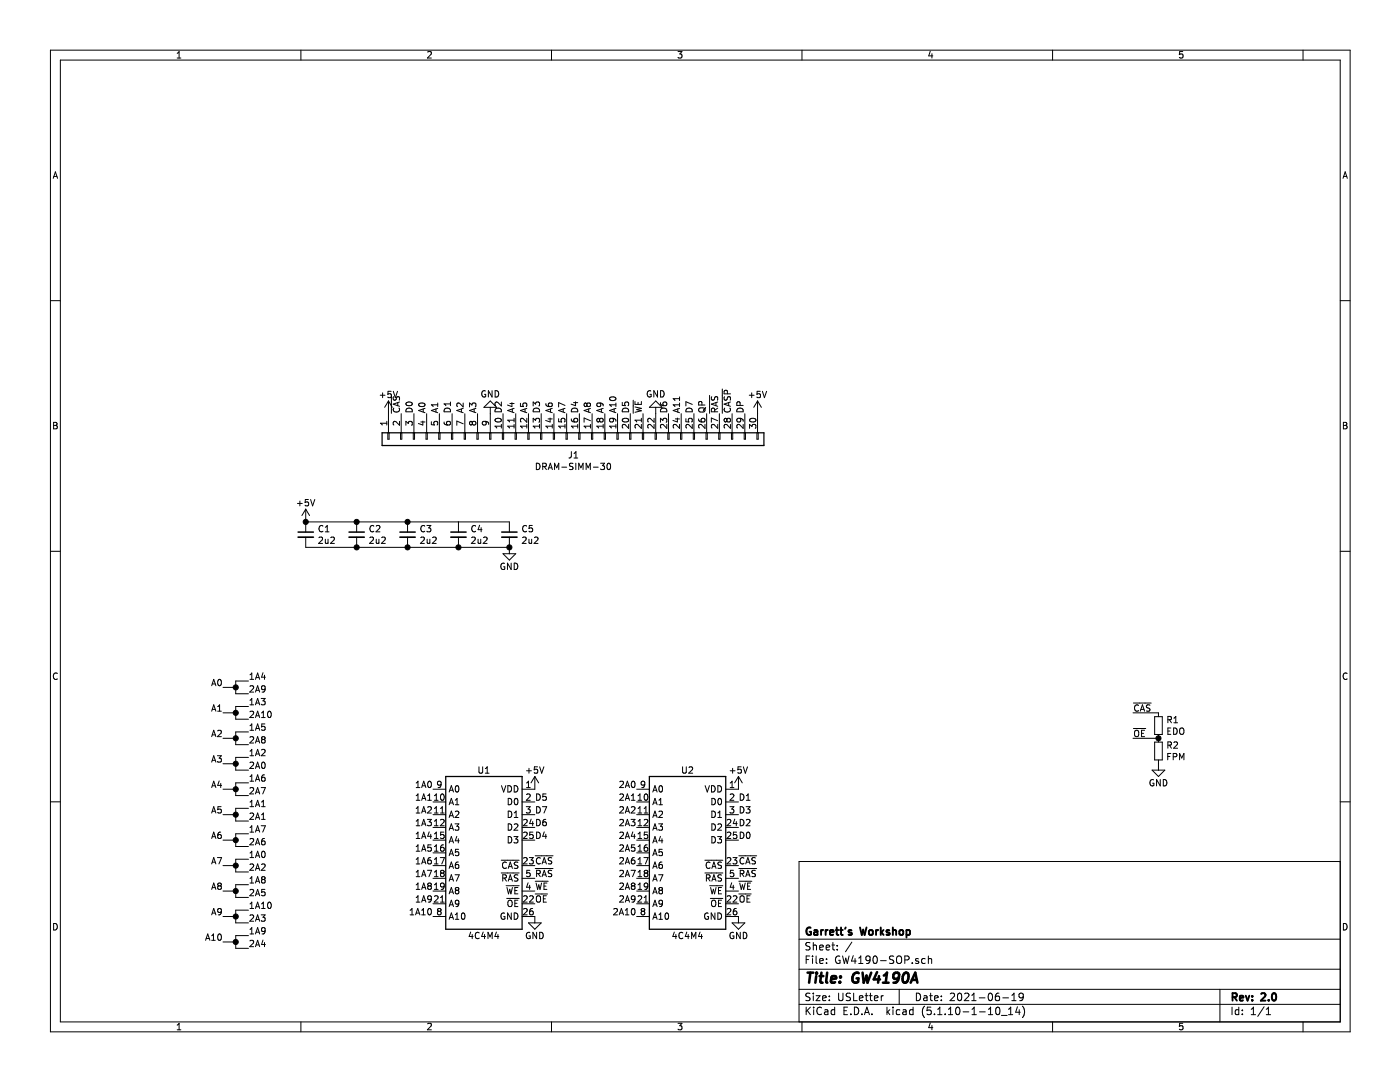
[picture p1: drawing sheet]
(kicad_sch (version 20211123) (generator eeschema)

 (paper "USLetter")

 (title_block
  (title "GW4190A")
  (date "2021-06-19")
  (rev "2.0")
  (company "Garrett's Workshop"))

 (lib_symbols
  (symbol "Connector_Generic:Conn_01x30" (pin_names (offset 1.016) hide) (in_bom yes) (on_board yes)
   (property "Reference" "J" (id 0) (at 0 38.1 0) (effects (font (size 1.27 1.27))))
   (property "Value" "Conn_01x30" (id 1) (at 0 -40.64 0) (effects (font (size 1.27 1.27))))
   (property "Footprint" "" (id 2) (at 0 0 0) (effects (font (size 1.27 1.27)) hide))
   (property "Datasheet" "~" (id 3) (at 0 0 0) (effects (font (size 1.27 1.27)) hide))
   (symbol "Conn_01x30_1_1"
    (rectangle (start -1.27 -37.973) (end 0 -38.227) (stroke (width 0.1524) (type default) (color 0 0 0 0)) (fill (type none)))
    (rectangle (start -1.27 -35.433) (end 0 -35.687) (stroke (width 0.1524) (type default) (color 0 0 0 0)) (fill (type none)))
    (rectangle (start -1.27 -32.893) (end 0 -33.147) (stroke (width 0.1524) (type default) (color 0 0 0 0)) (fill (type none)))
    (rectangle (start -1.27 -30.353) (end 0 -30.607) (stroke (width 0.1524) (type default) (color 0 0 0 0)) (fill (type none)))
    (rectangle (start -1.27 -27.813) (end 0 -28.067) (stroke (width 0.1524) (type default) (color 0 0 0 0)) (fill (type none)))
    (rectangle (start -1.27 -25.273) (end 0 -25.527) (stroke (width 0.1524) (type default) (color 0 0 0 0)) (fill (type none)))
    (rectangle (start -1.27 -22.733) (end 0 -22.987) (stroke (width 0.1524) (type default) (color 0 0 0 0)) (fill (type none)))
    (rectangle (start -1.27 -20.193) (end 0 -20.447) (stroke (width 0.1524) (type default) (color 0 0 0 0)) (fill (type none)))
    (rectangle (start -1.27 -17.653) (end 0 -17.907) (stroke (width 0.1524) (type default) (color 0 0 0 0)) (fill (type none)))
    (rectangle (start -1.27 -15.113) (end 0 -15.367) (stroke (width 0.1524) (type default) (color 0 0 0 0)) (fill (type none)))
    (rectangle (start -1.27 -12.573) (end 0 -12.827) (stroke (width 0.1524) (type default) (color 0 0 0 0)) (fill (type none)))
    (rectangle (start -1.27 -10.033) (end 0 -10.287) (stroke (width 0.1524) (type default) (color 0 0 0 0)) (fill (type none)))
    (rectangle (start -1.27 -7.493) (end 0 -7.747) (stroke (width 0.1524) (type default) (color 0 0 0 0)) (fill (type none)))
    (rectangle (start -1.27 -4.953) (end 0 -5.207) (stroke (width 0.1524) (type default) (color 0 0 0 0)) (fill (type none)))
    (rectangle (start -1.27 -2.413) (end 0 -2.667) (stroke (width 0.1524) (type default) (color 0 0 0 0)) (fill (type none)))
    (rectangle (start -1.27 0.127) (end 0 -0.127) (stroke (width 0.1524) (type default) (color 0 0 0 0)) (fill (type none)))
    (rectangle (start -1.27 2.667) (end 0 2.413) (stroke (width 0.1524) (type default) (color 0 0 0 0)) (fill (type none)))
    (rectangle (start -1.27 5.207) (end 0 4.953) (stroke (width 0.1524) (type default) (color 0 0 0 0)) (fill (type none)))
    (rectangle (start -1.27 7.747) (end 0 7.493) (stroke (width 0.1524) (type default) (color 0 0 0 0)) (fill (type none)))
    (rectangle (start -1.27 10.287) (end 0 10.033) (stroke (width 0.1524) (type default) (color 0 0 0 0)) (fill (type none)))
    (rectangle (start -1.27 12.827) (end 0 12.573) (stroke (width 0.1524) (type default) (color 0 0 0 0)) (fill (type none)))
    (rectangle (start -1.27 15.367) (end 0 15.113) (stroke (width 0.1524) (type default) (color 0 0 0 0)) (fill (type none)))
    (rectangle (start -1.27 17.907) (end 0 17.653) (stroke (width 0.1524) (type default) (color 0 0 0 0)) (fill (type none)))
    (rectangle (start -1.27 20.447) (end 0 20.193) (stroke (width 0.1524) (type default) (color 0 0 0 0)) (fill (type none)))
    (rectangle (start -1.27 22.987) (end 0 22.733) (stroke (width 0.1524) (type default) (color 0 0 0 0)) (fill (type none)))
    (rectangle (start -1.27 25.527) (end 0 25.273) (stroke (width 0.1524) (type default) (color 0 0 0 0)) (fill (type none)))
    (rectangle (start -1.27 28.067) (end 0 27.813) (stroke (width 0.1524) (type default) (color 0 0 0 0)) (fill (type none)))
    (rectangle (start -1.27 30.607) (end 0 30.353) (stroke (width 0.1524) (type default) (color 0 0 0 0)) (fill (type none)))
    (rectangle (start -1.27 33.147) (end 0 32.893) (stroke (width 0.1524) (type default) (color 0 0 0 0)) (fill (type none)))
    (rectangle (start -1.27 35.687) (end 0 35.433) (stroke (width 0.1524) (type default) (color 0 0 0 0)) (fill (type none)))
    (rectangle (start -1.27 36.83) (end 1.27 -39.37) (stroke (width 0.254) (type default) (color 0 0 0 0)) (fill (type background)))
    (pin passive line (at -5.08 35.56 0) (length 3.81) (name "Pin_1" (effects (font (size 1.27 1.27)))) (number "1" (effects (font (size 1.27 1.27)))))
    (pin passive line (at -5.08 12.7 0) (length 3.81) (name "Pin_10" (effects (font (size 1.27 1.27)))) (number "10" (effects (font (size 1.27 1.27)))))
    (pin passive line (at -5.08 10.16 0) (length 3.81) (name "Pin_11" (effects (font (size 1.27 1.27)))) (number "11" (effects (font (size 1.27 1.27)))))
    (pin passive line (at -5.08 7.62 0) (length 3.81) (name "Pin_12" (effects (font (size 1.27 1.27)))) (number "12" (effects (font (size 1.27 1.27)))))
    (pin passive line (at -5.08 5.08 0) (length 3.81) (name "Pin_13" (effects (font (size 1.27 1.27)))) (number "13" (effects (font (size 1.27 1.27)))))
    (pin passive line (at -5.08 2.54 0) (length 3.81) (name "Pin_14" (effects (font (size 1.27 1.27)))) (number "14" (effects (font (size 1.27 1.27)))))
    (pin passive line (at -5.08 0 0) (length 3.81) (name "Pin_15" (effects (font (size 1.27 1.27)))) (number "15" (effects (font (size 1.27 1.27)))))
    (pin passive line (at -5.08 -2.54 0) (length 3.81) (name "Pin_16" (effects (font (size 1.27 1.27)))) (number "16" (effects (font (size 1.27 1.27)))))
    (pin passive line (at -5.08 -5.08 0) (length 3.81) (name "Pin_17" (effects (font (size 1.27 1.27)))) (number "17" (effects (font (size 1.27 1.27)))))
    (pin passive line (at -5.08 -7.62 0) (length 3.81) (name "Pin_18" (effects (font (size 1.27 1.27)))) (number "18" (effects (font (size 1.27 1.27)))))
    (pin passive line (at -5.08 -10.16 0) (length 3.81) (name "Pin_19" (effects (font (size 1.27 1.27)))) (number "19" (effects (font (size 1.27 1.27)))))
    (pin passive line (at -5.08 33.02 0) (length 3.81) (name "Pin_2" (effects (font (size 1.27 1.27)))) (number "2" (effects (font (size 1.27 1.27)))))
    (pin passive line (at -5.08 -12.7 0) (length 3.81) (name "Pin_20" (effects (font (size 1.27 1.27)))) (number "20" (effects (font (size 1.27 1.27)))))
    (pin passive line (at -5.08 -15.24 0) (length 3.81) (name "Pin_21" (effects (font (size 1.27 1.27)))) (number "21" (effects (font (size 1.27 1.27)))))
    (pin passive line (at -5.08 -17.78 0) (length 3.81) (name "Pin_22" (effects (font (size 1.27 1.27)))) (number "22" (effects (font (size 1.27 1.27)))))
    (pin passive line (at -5.08 -20.32 0) (length 3.81) (name "Pin_23" (effects (font (size 1.27 1.27)))) (number "23" (effects (font (size 1.27 1.27)))))
    (pin passive line (at -5.08 -22.86 0) (length 3.81) (name "Pin_24" (effects (font (size 1.27 1.27)))) (number "24" (effects (font (size 1.27 1.27)))))
    (pin passive line (at -5.08 -25.4 0) (length 3.81) (name "Pin_25" (effects (font (size 1.27 1.27)))) (number "25" (effects (font (size 1.27 1.27)))))
    (pin passive line (at -5.08 -27.94 0) (length 3.81) (name "Pin_26" (effects (font (size 1.27 1.27)))) (number "26" (effects (font (size 1.27 1.27)))))
    (pin passive line (at -5.08 -30.48 0) (length 3.81) (name "Pin_27" (effects (font (size 1.27 1.27)))) (number "27" (effects (font (size 1.27 1.27)))))
    (pin passive line (at -5.08 -33.02 0) (length 3.81) (name "Pin_28" (effects (font (size 1.27 1.27)))) (number "28" (effects (font (size 1.27 1.27)))))
    (pin passive line (at -5.08 -35.56 0) (length 3.81) (name "Pin_29" (effects (font (size 1.27 1.27)))) (number "29" (effects (font (size 1.27 1.27)))))
    (pin passive line (at -5.08 30.48 0) (length 3.81) (name "Pin_3" (effects (font (size 1.27 1.27)))) (number "3" (effects (font (size 1.27 1.27)))))
    (pin passive line (at -5.08 -38.1 0) (length 3.81) (name "Pin_30" (effects (font (size 1.27 1.27)))) (number "30" (effects (font (size 1.27 1.27)))))
    (pin passive line (at -5.08 27.94 0) (length 3.81) (name "Pin_4" (effects (font (size 1.27 1.27)))) (number "4" (effects (font (size 1.27 1.27)))))
    (pin passive line (at -5.08 25.4 0) (length 3.81) (name "Pin_5" (effects (font (size 1.27 1.27)))) (number "5" (effects (font (size 1.27 1.27)))))
    (pin passive line (at -5.08 22.86 0) (length 3.81) (name "Pin_6" (effects (font (size 1.27 1.27)))) (number "6" (effects (font (size 1.27 1.27)))))
    (pin passive line (at -5.08 20.32 0) (length 3.81) (name "Pin_7" (effects (font (size 1.27 1.27)))) (number "7" (effects (font (size 1.27 1.27)))))
    (pin passive line (at -5.08 17.78 0) (length 3.81) (name "Pin_8" (effects (font (size 1.27 1.27)))) (number "8" (effects (font (size 1.27 1.27)))))
    (pin passive line (at -5.08 15.24 0) (length 3.81) (name "Pin_9" (effects (font (size 1.27 1.27)))) (number "9" (effects (font (size 1.27 1.27)))))))
  (symbol "Device:C_Small" (pin_numbers hide) (pin_names (offset 0.254) hide) (in_bom yes) (on_board yes)
   (property "Reference" "C" (id 0) (at 0.254 1.778 0) (effects (font (size 1.27 1.27)) (justify left)))
   (property "Value" "C_Small" (id 1) (at 0.254 -2.032 0) (effects (font (size 1.27 1.27)) (justify left)))
   (property "Footprint" "" (id 2) (at 0 0 0) (effects (font (size 1.27 1.27)) hide))
   (property "Datasheet" "~" (id 3) (at 0 0 0) (effects (font (size 1.27 1.27)) hide))
   (symbol "C_Small_0_1"
    (polyline (pts (xy -1.524 -0.508) (xy 1.524 -0.508)) (stroke (width 0.3302) (type default) (color 0 0 0 0)) (fill (type none)))
    (polyline (pts (xy -1.524 0.508) (xy 1.524 0.508)) (stroke (width 0.3048) (type default) (color 0 0 0 0)) (fill (type none))))
   (symbol "C_Small_1_1"
    (pin passive line (at 0 2.54 270) (length 2.032) (name "~" (effects (font (size 1.27 1.27)))) (number "1" (effects (font (size 1.27 1.27)))))
    (pin passive line (at 0 -2.54 90) (length 2.032) (name "~" (effects (font (size 1.27 1.27)))) (number "2" (effects (font (size 1.27 1.27)))))))
  (symbol "Device:R_Small" (pin_numbers hide) (pin_names (offset 0.254) hide) (in_bom yes) (on_board yes)
   (property "Reference" "R" (id 0) (at 0.762 0.508 0) (effects (font (size 1.27 1.27)) (justify left)))
   (property "Value" "R_Small" (id 1) (at 0.762 -1.016 0) (effects (font (size 1.27 1.27)) (justify left)))
   (property "Footprint" "" (id 2) (at 0 0 0) (effects (font (size 1.27 1.27)) hide))
   (property "Datasheet" "~" (id 3) (at 0 0 0) (effects (font (size 1.27 1.27)) hide))
   (symbol "R_Small_0_1"
    (rectangle (start -0.762 1.778) (end 0.762 -1.778) (stroke (width 0.2032) (type default) (color 0 0 0 0)) (fill (type none))))
   (symbol "R_Small_1_1"
    (pin passive line (at 0 2.54 270) (length 0.762) (name "~" (effects (font (size 1.27 1.27)))) (number "1" (effects (font (size 1.27 1.27)))))
    (pin passive line (at 0 -2.54 90) (length 0.762) (name "~" (effects (font (size 1.27 1.27)))) (number "2" (effects (font (size 1.27 1.27)))))))
  (symbol "GW_RAM:DRAM-4Mx4-SOP-24" (in_bom yes) (on_board yes)
   (property "Reference" "U" (id 0) (at 0 16.51 0) (effects (font (size 1.27 1.27))))
   (property "Value" "DRAM-4Mx4-SOP-24" (id 1) (at 0 0 90) (effects (font (size 1.27 1.27))))
   (property "Footprint" "stdpads:SOP-24-26-300mil" (id 2) (at 0 -16.51 0) (effects (font (size 1.27 1.27)) hide))
   (property "Datasheet" "" (id 3) (at 0 -15.24 0) (effects (font (size 1.27 1.27)) hide))
   (symbol "DRAM-4Mx4-SOP-24_0_1"
    (rectangle (start -7.62 15.24) (end 7.62 -15.24) (stroke (width 0.254) (type default) (color 0 0 0 0)) (fill (type background))))
   (symbol "DRAM-4Mx4-SOP-24_1_1"
    (pin power_in line (at 10.16 12.7 180) (length 2.54) (name "VDD" (effects (font (size 1.27 1.27)))) (number "1" (effects (font (size 1.27 1.27)))))
    (pin input line (at -10.16 10.16 0) (length 2.54) (name "A1" (effects (font (size 1.27 1.27)))) (number "10" (effects (font (size 1.27 1.27)))))
    (pin input line (at -10.16 7.62 0) (length 2.54) (name "A2" (effects (font (size 1.27 1.27)))) (number "11" (effects (font (size 1.27 1.27)))))
    (pin input line (at -10.16 5.08 0) (length 2.54) (name "A3" (effects (font (size 1.27 1.27)))) (number "12" (effects (font (size 1.27 1.27)))))
    (pin power_in line (at 10.16 12.7 180) (length 2.54) hide (name "VDD" (effects (font (size 1.27 1.27)))) (number "13" (effects (font (size 1.27 1.27)))))
    (pin power_in line (at 10.16 -12.7 180) (length 2.54) hide (name "GND" (effects (font (size 1.27 1.27)))) (number "14" (effects (font (size 1.27 1.27)))))
    (pin input line (at -10.16 2.54 0) (length 2.54) (name "A4" (effects (font (size 1.27 1.27)))) (number "15" (effects (font (size 1.27 1.27)))))
    (pin input line (at -10.16 0 0) (length 2.54) (name "A5" (effects (font (size 1.27 1.27)))) (number "16" (effects (font (size 1.27 1.27)))))
    (pin input line (at -10.16 -2.54 0) (length 2.54) (name "A6" (effects (font (size 1.27 1.27)))) (number "17" (effects (font (size 1.27 1.27)))))
    (pin input line (at -10.16 -5.08 0) (length 2.54) (name "A7" (effects (font (size 1.27 1.27)))) (number "18" (effects (font (size 1.27 1.27)))))
    (pin input line (at -10.16 -7.62 0) (length 2.54) (name "A8" (effects (font (size 1.27 1.27)))) (number "19" (effects (font (size 1.27 1.27)))))
    (pin bidirectional line (at 10.16 10.16 180) (length 2.54) (name "D0" (effects (font (size 1.27 1.27)))) (number "2" (effects (font (size 1.27 1.27)))))
    (pin no_connect line (at 10.16 0 180) (length 2.54) hide (name "NC" (effects (font (size 1.27 1.27)))) (number "20" (effects (font (size 1.27 1.27)))))
    (pin input line (at -10.16 -10.16 0) (length 2.54) (name "A9" (effects (font (size 1.27 1.27)))) (number "21" (effects (font (size 1.27 1.27)))))
    (pin input line (at 10.16 -10.16 180) (length 2.54) (name "~{OE}" (effects (font (size 1.27 1.27)))) (number "22" (effects (font (size 1.27 1.27)))))
    (pin input line (at 10.16 -2.54 180) (length 2.54) (name "~{CAS}" (effects (font (size 1.27 1.27)))) (number "23" (effects (font (size 1.27 1.27)))))
    (pin bidirectional line (at 10.16 5.08 180) (length 2.54) (name "D2" (effects (font (size 1.27 1.27)))) (number "24" (effects (font (size 1.27 1.27)))))
    (pin bidirectional line (at 10.16 2.54 180) (length 2.54) (name "D3" (effects (font (size 1.27 1.27)))) (number "25" (effects (font (size 1.27 1.27)))))
    (pin power_in line (at 10.16 -12.7 180) (length 2.54) (name "GND" (effects (font (size 1.27 1.27)))) (number "26" (effects (font (size 1.27 1.27)))))
    (pin bidirectional line (at 10.16 7.62 180) (length 2.54) (name "D1" (effects (font (size 1.27 1.27)))) (number "3" (effects (font (size 1.27 1.27)))))
    (pin input line (at 10.16 -7.62 180) (length 2.54) (name "~{WE}" (effects (font (size 1.27 1.27)))) (number "4" (effects (font (size 1.27 1.27)))))
    (pin input line (at 10.16 -5.08 180) (length 2.54) (name "~{RAS}" (effects (font (size 1.27 1.27)))) (number "5" (effects (font (size 1.27 1.27)))))
    (pin no_connect line (at 10.16 0 180) (length 2.54) hide (name "NC" (effects (font (size 1.27 1.27)))) (number "7" (effects (font (size 1.27 1.27)))))
    (pin input line (at -10.16 -12.7 0) (length 2.54) (name "A10" (effects (font (size 1.27 1.27)))) (number "8" (effects (font (size 1.27 1.27)))))
    (pin input line (at -10.16 12.7 0) (length 2.54) (name "A0" (effects (font (size 1.27 1.27)))) (number "9" (effects (font (size 1.27 1.27)))))))
  (symbol "power:+5V" (power) (pin_names (offset 0)) (in_bom yes) (on_board yes)
   (property "Reference" "#PWR" (id 0) (at 0 -3.81 0) (effects (font (size 1.27 1.27)) hide))
   (property "Value" "+5V" (id 1) (at 0 3.556 0) (effects (font (size 1.27 1.27))))
   (property "Footprint" "" (id 2) (at 0 0 0) (effects (font (size 1.27 1.27)) hide))
   (property "Datasheet" "" (id 3) (at 0 0 0) (effects (font (size 1.27 1.27)) hide))
   (symbol "+5V_0_1"
    (polyline (pts (xy -0.762 1.27) (xy 0 2.54)) (stroke (width 0) (type default) (color 0 0 0 0)) (fill (type none)))
    (polyline (pts (xy 0 0) (xy 0 2.54)) (stroke (width 0) (type default) (color 0 0 0 0)) (fill (type none)))
    (polyline (pts (xy 0 2.54) (xy 0.762 1.27)) (stroke (width 0) (type default) (color 0 0 0 0)) (fill (type none))))
   (symbol "+5V_1_1"
    (pin power_in line (at 0 0 90) (length 0) hide (name "+5V" (effects (font (size 1.27 1.27)))) (number "1" (effects (font (size 1.27 1.27)))))))
  (symbol "power:GND" (power) (pin_names (offset 0)) (in_bom yes) (on_board yes)
   (property "Reference" "#PWR" (id 0) (at 0 -6.35 0) (effects (font (size 1.27 1.27)) hide))
   (property "Value" "GND" (id 1) (at 0 -3.81 0) (effects (font (size 1.27 1.27))))
   (property "Footprint" "" (id 2) (at 0 0 0) (effects (font (size 1.27 1.27)) hide))
   (property "Datasheet" "" (id 3) (at 0 0 0) (effects (font (size 1.27 1.27)) hide))
   (symbol "GND_0_1"
    (polyline (pts (xy 0 0) (xy 0 -1.27) (xy 1.27 -1.27) (xy 0 -2.54) (xy -1.27 -1.27) (xy 0 -1.27)) (stroke (width 0) (type default) (color 0 0 0 0)) (fill (type none))))
   (symbol "GND_1_1"
    (pin power_in line (at 0 0 270) (length 0) hide (name "GND" (effects (font (size 1.27 1.27)))) (number "1" (effects (font (size 1.27 1.27))))))))

 (junction (at 46.99 172.72) (diameter 0) (color 0 0 0 0))
 (junction (at 231.14 147.32) (diameter 0) (color 0 0 0 0))
 (junction (at 46.99 157.48) (diameter 0) (color 0 0 0 0))
 (junction (at 46.99 187.96) (diameter 0) (color 0 0 0 0))
 (junction (at 81.28 109.22) (diameter 0) (color 0 0 0 0))
 (junction (at 91.44 109.22) (diameter 0) (color 0 0 0 0))
 (junction (at 81.28 104.14) (diameter 0) (color 0 0 0 0))
 (junction (at 46.99 137.16) (diameter 0) (color 0 0 0 0))
 (junction (at 46.99 177.8) (diameter 0) (color 0 0 0 0))
 (junction (at 46.99 182.88) (diameter 0) (color 0 0 0 0))
 (junction (at 46.99 147.32) (diameter 0) (color 0 0 0 0))
 (junction (at 46.99 167.64) (diameter 0) (color 0 0 0 0))
 (junction (at 46.99 152.4) (diameter 0) (color 0 0 0 0))
 (junction (at 71.12 104.14) (diameter 0) (color 0 0 0 0))
 (junction (at 46.99 162.56) (diameter 0) (color 0 0 0 0))
 (junction (at 71.12 109.22) (diameter 0) (color 0 0 0 0))
 (junction (at 91.44 104.14) (diameter 0) (color 0 0 0 0))
 (junction (at 101.6 109.22) (diameter 0) (color 0 0 0 0))
 (junction (at 46.99 142.24) (diameter 0) (color 0 0 0 0))
 (junction (at 60.96 104.14) (diameter 0) (color 0 0 0 0))

 (wire (pts (xy 44.45 162.56) (xy 46.99 162.56)) (stroke (width 0) (type default) (color 0 0 0 0)))
 (wire (pts (xy 44.45 172.72) (xy 46.99 172.72)) (stroke (width 0) (type default) (color 0 0 0 0)))
 (wire (pts (xy 46.99 167.64) (xy 46.99 166.37)) (stroke (width 0) (type default) (color 0 0 0 0)))
 (wire (pts (xy 44.45 157.48) (xy 46.99 157.48)) (stroke (width 0) (type default) (color 0 0 0 0)))
 (wire (pts (xy 44.45 177.8) (xy 46.99 177.8)) (stroke (width 0) (type default) (color 0 0 0 0)))
 (wire (pts (xy 46.99 152.4) (xy 46.99 151.13)) (stroke (width 0) (type default) (color 0 0 0 0)))
 (wire (pts (xy 46.99 182.88) (xy 46.99 184.15)) (stroke (width 0) (type default) (color 0 0 0 0)))
 (wire (pts (xy 46.99 161.29) (xy 49.53 161.29)) (stroke (width 0) (type default) (color 0 0 0 0)))
 (wire (pts (xy 46.99 138.43) (xy 49.53 138.43)) (stroke (width 0) (type default) (color 0 0 0 0)))
 (wire (pts (xy 46.99 147.32) (xy 46.99 146.05)) (stroke (width 0) (type default) (color 0 0 0 0)))
 (wire (pts (xy 46.99 157.48) (xy 46.99 156.21)) (stroke (width 0) (type default) (color 0 0 0 0)))
 (wire (pts (xy 46.99 142.24) (xy 46.99 143.51)) (stroke (width 0) (type default) (color 0 0 0 0)))
 (wire (pts (xy 71.12 109.22) (xy 81.28 109.22)) (stroke (width 0) (type default) (color 0 0 0 0)))
 (wire (pts (xy 46.99 162.56) (xy 46.99 161.29)) (stroke (width 0) (type default) (color 0 0 0 0)))
 (wire (pts (xy 231.14 147.32) (xy 226.06 147.32)) (stroke (width 0) (type default) (color 0 0 0 0)))
 (wire (pts (xy 46.99 172.72) (xy 46.99 173.99)) (stroke (width 0) (type default) (color 0 0 0 0)))
 (wire (pts (xy 46.99 168.91) (xy 49.53 168.91)) (stroke (width 0) (type default) (color 0 0 0 0)))
 (wire (pts (xy 44.45 142.24) (xy 46.99 142.24)) (stroke (width 0) (type default) (color 0 0 0 0)))
 (wire (pts (xy 46.99 172.72) (xy 46.99 171.45)) (stroke (width 0) (type default) (color 0 0 0 0)))
 (wire (pts (xy 46.99 158.75) (xy 49.53 158.75)) (stroke (width 0) (type default) (color 0 0 0 0)))
 (wire (pts (xy 46.99 137.16) (xy 46.99 138.43)) (stroke (width 0) (type default) (color 0 0 0 0)))
 (wire (pts (xy 71.12 109.22) (xy 60.96 109.22)) (stroke (width 0) (type default) (color 0 0 0 0)))
 (wire (pts (xy 46.99 177.8) (xy 46.99 179.07)) (stroke (width 0) (type default) (color 0 0 0 0)))
 (wire (pts (xy 46.99 143.51) (xy 49.53 143.51)) (stroke (width 0) (type default) (color 0 0 0 0)))
 (wire (pts (xy 46.99 157.48) (xy 46.99 158.75)) (stroke (width 0) (type default) (color 0 0 0 0)))
 (wire (pts (xy 81.28 104.14) (xy 71.12 104.14)) (stroke (width 0) (type default) (color 0 0 0 0)))
 (wire (pts (xy 46.99 142.24) (xy 46.99 140.97)) (stroke (width 0) (type default) (color 0 0 0 0)))
 (wire (pts (xy 46.99 177.8) (xy 46.99 176.53)) (stroke (width 0) (type default) (color 0 0 0 0)))
 (wire (pts (xy 46.99 181.61) (xy 49.53 181.61)) (stroke (width 0) (type default) (color 0 0 0 0)))
 (wire (pts (xy 44.45 152.4) (xy 46.99 152.4)) (stroke (width 0) (type default) (color 0 0 0 0)))
 (wire (pts (xy 46.99 167.64) (xy 46.99 168.91)) (stroke (width 0) (type default) (color 0 0 0 0)))
 (wire (pts (xy 101.6 104.14) (xy 91.44 104.14)) (stroke (width 0) (type default) (color 0 0 0 0)))
 (wire (pts (xy 46.99 176.53) (xy 49.53 176.53)) (stroke (width 0) (type default) (color 0 0 0 0)))
 (wire (pts (xy 46.99 140.97) (xy 49.53 140.97)) (stroke (width 0) (type default) (color 0 0 0 0)))
 (wire (pts (xy 46.99 135.89) (xy 49.53 135.89)) (stroke (width 0) (type default) (color 0 0 0 0)))
 (wire (pts (xy 46.99 179.07) (xy 49.53 179.07)) (stroke (width 0) (type default) (color 0 0 0 0)))
 (wire (pts (xy 91.44 104.14) (xy 81.28 104.14)) (stroke (width 0) (type default) (color 0 0 0 0)))
 (wire (pts (xy 46.99 151.13) (xy 49.53 151.13)) (stroke (width 0) (type default) (color 0 0 0 0)))
 (wire (pts (xy 46.99 163.83) (xy 49.53 163.83)) (stroke (width 0) (type default) (color 0 0 0 0)))
 (wire (pts (xy 44.45 147.32) (xy 46.99 147.32)) (stroke (width 0) (type default) (color 0 0 0 0)))
 (wire (pts (xy 44.45 182.88) (xy 46.99 182.88)) (stroke (width 0) (type default) (color 0 0 0 0)))
 (wire (pts (xy 46.99 156.21) (xy 49.53 156.21)) (stroke (width 0) (type default) (color 0 0 0 0)))
 (wire (pts (xy 46.99 189.23) (xy 49.53 189.23)) (stroke (width 0) (type default) (color 0 0 0 0)))
 (wire (pts (xy 46.99 153.67) (xy 49.53 153.67)) (stroke (width 0) (type default) (color 0 0 0 0)))
 (wire (pts (xy 46.99 187.96) (xy 46.99 186.69)) (stroke (width 0) (type default) (color 0 0 0 0)))
 (wire (pts (xy 46.99 146.05) (xy 49.53 146.05)) (stroke (width 0) (type default) (color 0 0 0 0)))
 (wire (pts (xy 46.99 184.15) (xy 49.53 184.15)) (stroke (width 0) (type default) (color 0 0 0 0)))
 (wire (pts (xy 46.99 152.4) (xy 46.99 153.67)) (stroke (width 0) (type default) (color 0 0 0 0)))
 (wire (pts (xy 46.99 147.32) (xy 46.99 148.59)) (stroke (width 0) (type default) (color 0 0 0 0)))
 (wire (pts (xy 46.99 162.56) (xy 46.99 163.83)) (stroke (width 0) (type default) (color 0 0 0 0)))
 (wire (pts (xy 46.99 187.96) (xy 46.99 189.23)) (stroke (width 0) (type default) (color 0 0 0 0)))
 (wire (pts (xy 46.99 173.99) (xy 49.53 173.99)) (stroke (width 0) (type default) (color 0 0 0 0)))
 (wire (pts (xy 46.99 137.16) (xy 46.99 135.89)) (stroke (width 0) (type default) (color 0 0 0 0)))
 (wire (pts (xy 46.99 171.45) (xy 49.53 171.45)) (stroke (width 0) (type default) (color 0 0 0 0)))
 (wire (pts (xy 60.96 104.14) (xy 71.12 104.14)) (stroke (width 0) (type default) (color 0 0 0 0)))
 (wire (pts (xy 81.28 109.22) (xy 91.44 109.22)) (stroke (width 0) (type default) (color 0 0 0 0)))
 (wire (pts (xy 44.45 167.64) (xy 46.99 167.64)) (stroke (width 0) (type default) (color 0 0 0 0)))
 (wire (pts (xy 46.99 166.37) (xy 49.53 166.37)) (stroke (width 0) (type default) (color 0 0 0 0)))
 (wire (pts (xy 46.99 186.69) (xy 49.53 186.69)) (stroke (width 0) (type default) (color 0 0 0 0)))
 (wire (pts (xy 44.45 137.16) (xy 46.99 137.16)) (stroke (width 0) (type default) (color 0 0 0 0)))
 (wire (pts (xy 46.99 148.59) (xy 49.53 148.59)) (stroke (width 0) (type default) (color 0 0 0 0)))
 (wire (pts (xy 44.45 187.96) (xy 46.99 187.96)) (stroke (width 0) (type default) (color 0 0 0 0)))
 (wire (pts (xy 226.06 142.24) (xy 231.14 142.24)) (stroke (width 0) (type default) (color 0 0 0 0)))
 (wire (pts (xy 91.44 109.22) (xy 101.6 109.22)) (stroke (width 0) (type default) (color 0 0 0 0)))
 (wire (pts (xy 46.99 182.88) (xy 46.99 181.61)) (stroke (width 0) (type default) (color 0 0 0 0)))

 (label "~{OE}" (at 226.06 147.32 0) (effects (font (size 1.27 1.27)) (justify left bottom)))
 (label "A2" (at 92.71 82.55 90) (effects (font (size 1.27 1.27)) (justify left bottom)))
 (label "1A8" (at 49.53 176.53 0) (effects (font (size 1.27 1.27)) (justify left bottom)))
 (label "~{CAS}" (at 147.32 172.72 0) (effects (font (size 1.27 1.27)) (justify left bottom)))
 (label "~{WE}" (at 128.27 82.55 90) (effects (font (size 1.27 1.27)) (justify left bottom)))
 (label "~{OE}" (at 106.68 180.34 0) (effects (font (size 1.27 1.27)) (justify left bottom)))
 (label "1A4" (at 86.36 167.64 180) (effects (font (size 1.27 1.27)) (justify right bottom)))
 (label "~{CAS}" (at 106.68 172.72 0) (effects (font (size 1.27 1.27)) (justify left bottom)))
 (label "D5" (at 106.68 160.02 0) (effects (font (size 1.27 1.27)) (justify left bottom)))
 (label "~{CASP}" (at 146.05 82.55 90) (effects (font (size 1.27 1.27)) (justify left bottom)))
 (label "D5" (at 125.73 82.55 90) (effects (font (size 1.27 1.27)) (justify left bottom)))
 (label "1A1" (at 49.53 161.29 0) (effects (font (size 1.27 1.27)) (justify left bottom)))
 (label "A5" (at 105.41 82.55 90) (effects (font (size 1.27 1.27)) (justify left bottom)))
 (label "1A0" (at 86.36 157.48 180) (effects (font (size 1.27 1.27)) (justify right bottom)))
 (label "~{WE}" (at 106.68 177.8 0) (effects (font (size 1.27 1.27)) (justify left bottom)))
 (label "A10" (at 123.19 82.55 90) (effects (font (size 1.27 1.27)) (justify left bottom)))
 (label "1A1" (at 86.36 160.02 180) (effects (font (size 1.27 1.27)) (justify right bottom)))
 (label "~{RAS}" (at 106.68 175.26 0) (effects (font (size 1.27 1.27)) (justify left bottom)))
 (label "2A10" (at 49.53 143.51 0) (effects (font (size 1.27 1.27)) (justify left bottom)))
 (label "A3" (at 95.25 82.55 90) (effects (font (size 1.27 1.27)) (justify left bottom)))
 (label "D1" (at 90.17 82.55 90) (effects (font (size 1.27 1.27)) (justify left bottom)))
 (label "A0" (at 44.45 137.16 180) (effects (font (size 1.27 1.27)) (justify right bottom)))
 (label "A11" (at 135.89 82.55 90) (effects (font (size 1.27 1.27)) (justify left bottom)))
 (label "1A10" (at 86.36 182.88 180) (effects (font (size 1.27 1.27)) (justify right bottom)))
 (label "A7" (at 113.03 82.55 90) (effects (font (size 1.27 1.27)) (justify left bottom)))
 (label "2A3" (at 49.53 184.15 0) (effects (font (size 1.27 1.27)) (justify left bottom)))
 (label "1A7" (at 86.36 175.26 180) (effects (font (size 1.27 1.27)) (justify right bottom)))
 (label "A1" (at 44.45 142.24 180) (effects (font (size 1.27 1.27)) (justify right bottom)))
 (label "1A8" (at 86.36 177.8 180) (effects (font (size 1.27 1.27)) (justify right bottom)))
 (label "2A7" (at 127 175.26 180) (effects (font (size 1.27 1.27)) (justify right bottom)))
 (label "1A5" (at 49.53 146.05 0) (effects (font (size 1.27 1.27)) (justify left bottom)))
 (label "A0" (at 85.09 82.55 90) (effects (font (size 1.27 1.27)) (justify left bottom)))
 (label "~{CAS}" (at 226.06 142.24 0) (effects (font (size 1.27 1.27)) (justify left bottom)))
 (label "1A3" (at 49.53 140.97 0) (effects (font (size 1.27 1.27)) (justify left bottom)))
 (label "D4" (at 106.68 167.64 0) (effects (font (size 1.27 1.27)) (justify left bottom)))
 (label "D7" (at 138.43 82.55 90) (effects (font (size 1.27 1.27)) (justify left bottom)))
 (label "2A5" (at 49.53 179.07 0) (effects (font (size 1.27 1.27)) (justify left bottom)))
 (label "A8" (at 118.11 82.55 90) (effects (font (size 1.27 1.27)) (justify left bottom)))
 (label "1A2" (at 49.53 151.13 0) (effects (font (size 1.27 1.27)) (justify left bottom)))
 (label "2A8" (at 49.53 148.59 0) (effects (font (size 1.27 1.27)) (justify left bottom)))
 (label "A7" (at 44.45 172.72 180) (effects (font (size 1.27 1.27)) (justify right bottom)))
 (label "D1" (at 147.32 160.02 0) (effects (font (size 1.27 1.27)) (justify left bottom)))
 (label "A10" (at 44.45 187.96 180) (effects (font (size 1.27 1.27)) (justify right bottom)))
 (label "~{RAS}" (at 147.32 175.26 0) (effects (font (size 1.27 1.27)) (justify left bottom)))
 (label "2A0" (at 127 157.48 180) (effects (font (size 1.27 1.27)) (justify right bottom)))
 (label "2A6" (at 49.53 168.91 0) (effects (font (size 1.27 1.27)) (justify left bottom)))
 (label "A1" (at 87.63 82.55 90) (effects (font (size 1.27 1.27)) (justify left bottom)))
 (label "1A9" (at 86.36 180.34 180) (effects (font (size 1.27 1.27)) (justify right bottom)))
 (label "2A0" (at 49.53 153.67 0) (effects (font (size 1.27 1.27)) (justify left bottom)))
 (label "QP" (at 140.97 82.55 90) (effects (font (size 1.27 1.27)) (justify left bottom)))
 (label "1A6" (at 86.36 172.72 180) (effects (font (size 1.27 1.27)) (justify right bottom)))
 (label "D2" (at 147.32 165.1 0) (effects (font (size 1.27 1.27)) (justify left bottom)))
 (label "A4" (at 44.45 157.48 180) (effects (font (size 1.27 1.27)) (justify right bottom)))
 (label "2A8" (at 127 177.8 180) (effects (font (size 1.27 1.27)) (justify right bottom)))
 (label "~{CAS}" (at 80.01 82.55 90) (effects (font (size 1.27 1.27)) (justify left bottom)))
 (label "1A0" (at 49.53 171.45 0) (effects (font (size 1.27 1.27)) (justify left bottom)))
 (label "D2" (at 100.33 82.55 90) (effects (font (size 1.27 1.27)) (justify left bottom)))
 (label "2A9" (at 49.53 138.43 0) (effects (font (size 1.27 1.27)) (justify left bottom)))
 (label "2A5" (at 127 170.18 180) (effects (font (size 1.27 1.27)) (justify right bottom)))
 (label "2A4" (at 127 167.64 180) (effects (font (size 1.27 1.27)) (justify right bottom)))
 (label "A8" (at 44.45 177.8 180) (effects (font (size 1.27 1.27)) (justify right bottom)))
 (label "1A10" (at 49.53 181.61 0) (effects (font (size 1.27 1.27)) (justify left bottom)))
 (label "2A1" (at 127 160.02 180) (effects (font (size 1.27 1.27)) (justify right bottom)))
 (label "D6" (at 106.68 165.1 0) (effects (font (size 1.27 1.27)) (justify left bottom)))
 (label "1A5" (at 86.36 170.18 180) (effects (font (size 1.27 1.27)) (justify right bottom)))
 (label "1A2" (at 86.36 162.56 180) (effects (font (size 1.27 1.27)) (justify right bottom)))
 (label "2A4" (at 49.53 189.23 0) (effects (font (size 1.27 1.27)) (justify left bottom)))
 (label "A2" (at 44.45 147.32 180) (effects (font (size 1.27 1.27)) (justify right bottom)))
 (label "D0" (at 147.32 167.64 0) (effects (font (size 1.27 1.27)) (justify left bottom)))
 (label "A9" (at 120.65 82.55 90) (effects (font (size 1.27 1.27)) (justify left bottom)))
 (label "A9" (at 44.45 182.88 180) (effects (font (size 1.27 1.27)) (justify right bottom)))
 (label "A5" (at 44.45 162.56 180) (effects (font (size 1.27 1.27)) (justify right bottom)))
 (label "2A7" (at 49.53 158.75 0) (effects (font (size 1.27 1.27)) (justify left bottom)))
 (label "A6" (at 44.45 167.64 180) (effects (font (size 1.27 1.27)) (justify right bottom)))
 (label "2A2" (at 49.53 173.99 0) (effects (font (size 1.27 1.27)) (justify left bottom)))
 (label "2A6" (at 127 172.72 180) (effects (font (size 1.27 1.27)) (justify right bottom)))
 (label "2A9" (at 127 180.34 180) (effects (font (size 1.27 1.27)) (justify right bottom)))
 (label "2A10" (at 127 182.88 180) (effects (font (size 1.27 1.27)) (justify right bottom)))
 (label "D0" (at 82.55 82.55 90) (effects (font (size 1.27 1.27)) (justify left bottom)))
 (label "A4" (at 102.87 82.55 90) (effects (font (size 1.27 1.27)) (justify left bottom)))
 (label "1A6" (at 49.53 156.21 0) (effects (font (size 1.27 1.27)) (justify left bottom)))
 (label "D3" (at 147.32 162.56 0) (effects (font (size 1.27 1.27)) (justify left bottom)))
 (label "1A4" (at 49.53 135.89 0) (effects (font (size 1.27 1.27)) (justify left bottom)))
 (label "D7" (at 106.68 162.56 0) (effects (font (size 1.27 1.27)) (justify left bottom)))
 (label "D4" (at 115.57 82.55 90) (effects (font (size 1.27 1.27)) (justify left bottom)))
 (label "1A7" (at 49.53 166.37 0) (effects (font (size 1.27 1.27)) (justify left bottom)))
 (label "A6" (at 110.49 82.55 90) (effects (font (size 1.27 1.27)) (justify left bottom)))
 (label "1A3" (at 86.36 165.1 180) (effects (font (size 1.27 1.27)) (justify right bottom)))
 (label "A3" (at 44.45 152.4 180) (effects (font (size 1.27 1.27)) (justify right bottom)))
 (label "1A9" (at 49.53 186.69 0) (effects (font (size 1.27 1.27)) (justify left bottom)))
 (label "~{OE}" (at 147.32 180.34 0) (effects (font (size 1.27 1.27)) (justify left bottom)))
 (label "~{WE}" (at 147.32 177.8 0) (effects (font (size 1.27 1.27)) (justify left bottom)))
 (label "DP" (at 148.59 82.55 90) (effects (font (size 1.27 1.27)) (justify left bottom)))
 (label "D6" (at 133.35 82.55 90) (effects (font (size 1.27 1.27)) (justify left bottom)))
 (label "~{RAS}" (at 143.51 82.55 90) (effects (font (size 1.27 1.27)) (justify left bottom)))
 (label "2A1" (at 49.53 163.83 0) (effects (font (size 1.27 1.27)) (justify left bottom)))
 (label "2A3" (at 127 165.1 180) (effects (font (size 1.27 1.27)) (justify right bottom)))
 (label "2A2" (at 127 162.56 180) (effects (font (size 1.27 1.27)) (justify right bottom)))
 (label "D3" (at 107.95 82.55 90) (effects (font (size 1.27 1.27)) (justify left bottom)))

 (symbol (lib_id "Connector_Generic:Conn_01x30") (at 113.03 87.63 90) (mirror x) (unit 1) (in_bom yes) (on_board yes)
  (property "Reference" "J1" (id 0) (at 114.4016 90.7796 90))
  (property "Value" "DRAM-SIMM-30" (id 1) (at 114.4016 93.091 90))
  (property "Footprint" "stdpads:SIMM-30_Edge" (id 2) (at 113.03 87.63 0) (effects (font (size 1.27 1.27)) hide))
  (property "Datasheet" "~" (id 3) (at 113.03 87.63 0) (effects (font (size 1.27 1.27)) hide)) (pin "1") (pin "10") (pin "11") (pin "12") (pin "13") (pin "14") (pin "15") (pin "16") (pin "17") (pin "18") (pin "19") (pin "2") (pin "20") (pin "21") (pin "22") (pin "23") (pin "24") (pin "25") (pin "26") (pin "27") (pin "28") (pin "29") (pin "3") (pin "30") (pin "4") (pin "5") (pin "6") (pin "7") (pin "8") (pin "9"))

 (symbol (lib_id "power:+5V") (at 151.13 82.55 0) (unit 1) (in_bom yes) (on_board yes)
  (property "Reference" "#PWR0101" (id 0) (at 151.13 86.36 0) (effects (font (size 1.27 1.27)) hide))
  (property "Value" "+5V" (id 1) (at 151.13 78.74 0))
  (property "Footprint" "" (id 2) (at 151.13 82.55 0) (effects (font (size 1.27 1.27)) hide))
  (property "Datasheet" "" (id 3) (at 151.13 82.55 0) (effects (font (size 1.27 1.27)) hide)) (pin "1"))

 (symbol (lib_id "power:+5V") (at 77.47 82.55 0) (unit 1) (in_bom yes) (on_board yes)
  (property "Reference" "#PWR0102" (id 0) (at 77.47 86.36 0) (effects (font (size 1.27 1.27)) hide))
  (property "Value" "+5V" (id 1) (at 77.47 78.74 0))
  (property "Footprint" "" (id 2) (at 77.47 82.55 0) (effects (font (size 1.27 1.27)) hide))
  (property "Datasheet" "" (id 3) (at 77.47 82.55 0) (effects (font (size 1.27 1.27)) hide)) (pin "1"))

 (symbol (lib_id "power:GND") (at 130.81 82.55 180) (unit 1) (in_bom yes) (on_board yes)
  (property "Reference" "#PWR0103" (id 0) (at 130.81 76.2 0) (effects (font (size 1.27 1.27)) hide))
  (property "Value" "GND" (id 1) (at 130.81 78.74 0))
  (property "Footprint" "" (id 2) (at 130.81 82.55 0) (effects (font (size 1.27 1.27)) hide))
  (property "Datasheet" "" (id 3) (at 130.81 82.55 0) (effects (font (size 1.27 1.27)) hide)) (pin "1"))

 (symbol (lib_id "power:GND") (at 97.79 82.55 180) (unit 1) (in_bom yes) (on_board yes)
  (property "Reference" "#PWR0104" (id 0) (at 97.79 76.2 0) (effects (font (size 1.27 1.27)) hide))
  (property "Value" "GND" (id 1) (at 97.79 78.74 0))
  (property "Footprint" "" (id 2) (at 97.79 82.55 0) (effects (font (size 1.27 1.27)) hide))
  (property "Datasheet" "" (id 3) (at 97.79 82.55 0) (effects (font (size 1.27 1.27)) hide)) (pin "1"))

 (symbol (lib_id "Device:C_Small") (at 60.96 106.68 0) (unit 1) (in_bom yes) (on_board yes)
  (property "Reference" "C1" (id 0) (at 63.2968 105.5116 0) (effects (font (size 1.27 1.27)) (justify left)))
  (property "Value" "2u2" (id 1) (at 63.2968 107.823 0) (effects (font (size 1.27 1.27)) (justify left)))
  (property "Footprint" "stdpads:C_0805" (id 2) (at 60.96 106.68 0) (effects (font (size 1.27 1.27)) hide))
  (property "Datasheet" "~" (id 3) (at 60.96 106.68 0) (effects (font (size 1.27 1.27)) hide)) (pin "1") (pin "2"))

 (symbol (lib_id "Device:C_Small") (at 71.12 106.68 0) (unit 1) (in_bom yes) (on_board yes)
  (property "Reference" "C2" (id 0) (at 73.4568 105.5116 0) (effects (font (size 1.27 1.27)) (justify left)))
  (property "Value" "2u2" (id 1) (at 73.4568 107.823 0) (effects (font (size 1.27 1.27)) (justify left)))
  (property "Footprint" "stdpads:C_0805" (id 2) (at 71.12 106.68 0) (effects (font (size 1.27 1.27)) hide))
  (property "Datasheet" "~" (id 3) (at 71.12 106.68 0) (effects (font (size 1.27 1.27)) hide)) (pin "1") (pin "2"))

 (symbol (lib_id "power:+5V") (at 60.96 104.14 0) (unit 1) (in_bom yes) (on_board yes)
  (property "Reference" "#PWR0113" (id 0) (at 60.96 107.95 0) (effects (font (size 1.27 1.27)) hide))
  (property "Value" "+5V" (id 1) (at 60.96 100.33 0))
  (property "Footprint" "" (id 2) (at 60.96 104.14 0) (effects (font (size 1.27 1.27)) hide))
  (property "Datasheet" "" (id 3) (at 60.96 104.14 0) (effects (font (size 1.27 1.27)) hide)) (pin "1"))

 (symbol (lib_id "Device:C_Small") (at 81.28 106.68 0) (unit 1) (in_bom yes) (on_board yes)
  (property "Reference" "C3" (id 0) (at 83.6168 105.5116 0) (effects (font (size 1.27 1.27)) (justify left)))
  (property "Value" "2u2" (id 1) (at 83.6168 107.823 0) (effects (font (size 1.27 1.27)) (justify left)))
  (property "Footprint" "stdpads:C_0805" (id 2) (at 81.28 106.68 0) (effects (font (size 1.27 1.27)) hide))
  (property "Datasheet" "~" (id 3) (at 81.28 106.68 0) (effects (font (size 1.27 1.27)) hide)) (pin "1") (pin "2"))

 (symbol (lib_id "Device:C_Small") (at 91.44 106.68 0) (unit 1) (in_bom yes) (on_board yes)
  (property "Reference" "C4" (id 0) (at 93.7768 105.5116 0) (effects (font (size 1.27 1.27)) (justify left)))
  (property "Value" "2u2" (id 1) (at 93.7768 107.823 0) (effects (font (size 1.27 1.27)) (justify left)))
  (property "Footprint" "stdpads:C_0805" (id 2) (at 91.44 106.68 0) (effects (font (size 1.27 1.27)) hide))
  (property "Datasheet" "~" (id 3) (at 91.44 106.68 0) (effects (font (size 1.27 1.27)) hide)) (pin "1") (pin "2"))

 (symbol (lib_id "GW_RAM:DRAM-4Mx4-SOP-24") (at 96.52 170.18 0) (unit 1) (in_bom yes) (on_board yes)
  (property "Reference" "U1" (id 0) (at 96.52 153.67 0))
  (property "Value" "4C4M4" (id 1) (at 96.52 186.69 0))
  (property "Footprint" "stdpads:SOP-24-26_300mil" (id 2) (at 96.52 187.96 0) (effects (font (size 1.27 1.27)) hide))
  (property "Datasheet" "https://www.alliancememory.com/wp-content/uploads/pdf/AS6C8008.pdf" (id 3) (at 96.52 182.88 0) (effects (font (size 1.27 1.27)) hide)) (pin "1") (pin "10") (pin "11") (pin "12") (pin "13") (pin "14") (pin "15") (pin "16") (pin "17") (pin "18") (pin "19") (pin "2") (pin "20") (pin "21") (pin "22") (pin "23") (pin "24") (pin "25") (pin "26") (pin "3") (pin "4") (pin "5") (pin "7") (pin "8") (pin "9"))

 (symbol (lib_id "power:GND") (at 106.68 182.88 0) (unit 1) (in_bom yes) (on_board yes)
  (property "Reference" "#PWR0105" (id 0) (at 106.68 189.23 0) (effects (font (size 1.27 1.27)) hide))
  (property "Value" "GND" (id 1) (at 106.68 186.69 0))
  (property "Footprint" "" (id 2) (at 106.68 182.88 0) (effects (font (size 1.27 1.27)) hide))
  (property "Datasheet" "" (id 3) (at 106.68 182.88 0) (effects (font (size 1.27 1.27)) hide)) (pin "1"))

 (symbol (lib_id "power:+5V") (at 106.68 157.48 0) (unit 1) (in_bom yes) (on_board yes)
  (property "Reference" "#PWR0106" (id 0) (at 106.68 161.29 0) (effects (font (size 1.27 1.27)) hide))
  (property "Value" "+5V" (id 1) (at 106.68 153.67 0))
  (property "Footprint" "" (id 2) (at 106.68 157.48 0) (effects (font (size 1.27 1.27)) hide))
  (property "Datasheet" "" (id 3) (at 106.68 157.48 0) (effects (font (size 1.27 1.27)) hide)) (pin "1"))

 (symbol (lib_id "GW_RAM:DRAM-4Mx4-SOP-24") (at 137.16 170.18 0) (unit 1) (in_bom yes) (on_board yes)
  (property "Reference" "U2" (id 0) (at 137.16 153.67 0))
  (property "Value" "4C4M4" (id 1) (at 137.16 186.69 0))
  (property "Footprint" "stdpads:SOP-24-26_300mil" (id 2) (at 137.16 187.96 0) (effects (font (size 1.27 1.27)) hide))
  (property "Datasheet" "https://www.alliancememory.com/wp-content/uploads/pdf/AS6C8008.pdf" (id 3) (at 137.16 182.88 0) (effects (font (size 1.27 1.27)) hide)) (pin "1") (pin "10") (pin "11") (pin "12") (pin "13") (pin "14") (pin "15") (pin "16") (pin "17") (pin "18") (pin "19") (pin "2") (pin "20") (pin "21") (pin "22") (pin "23") (pin "24") (pin "25") (pin "26") (pin "3") (pin "4") (pin "5") (pin "7") (pin "8") (pin "9"))

 (symbol (lib_id "power:GND") (at 147.32 182.88 0) (unit 1) (in_bom yes) (on_board yes)
  (property "Reference" "#PWR0108" (id 0) (at 147.32 189.23 0) (effects (font (size 1.27 1.27)) hide))
  (property "Value" "GND" (id 1) (at 147.32 186.69 0))
  (property "Footprint" "" (id 2) (at 147.32 182.88 0) (effects (font (size 1.27 1.27)) hide))
  (property "Datasheet" "" (id 3) (at 147.32 182.88 0) (effects (font (size 1.27 1.27)) hide)) (pin "1"))

 (symbol (lib_id "power:+5V") (at 147.32 157.48 0) (unit 1) (in_bom yes) (on_board yes)
  (property "Reference" "#PWR0109" (id 0) (at 147.32 161.29 0) (effects (font (size 1.27 1.27)) hide))
  (property "Value" "+5V" (id 1) (at 147.32 153.67 0))
  (property "Footprint" "" (id 2) (at 147.32 157.48 0) (effects (font (size 1.27 1.27)) hide))
  (property "Datasheet" "" (id 3) (at 147.32 157.48 0) (effects (font (size 1.27 1.27)) hide)) (pin "1"))

 (symbol (lib_id "power:GND") (at 101.6 109.22 0) (unit 1) (in_bom yes) (on_board yes)
  (property "Reference" "#PWR0110" (id 0) (at 101.6 115.57 0) (effects (font (size 1.27 1.27)) hide))
  (property "Value" "GND" (id 1) (at 101.6 113.03 0))
  (property "Footprint" "" (id 2) (at 101.6 109.22 0) (effects (font (size 1.27 1.27)) hide))
  (property "Datasheet" "" (id 3) (at 101.6 109.22 0) (effects (font (size 1.27 1.27)) hide)) (pin "1"))

 (symbol (lib_id "Device:C_Small") (at 101.6 106.68 0) (unit 1) (in_bom yes) (on_board yes)
  (property "Reference" "C5" (id 0) (at 103.9368 105.5116 0) (effects (font (size 1.27 1.27)) (justify left)))
  (property "Value" "2u2" (id 1) (at 103.9368 107.823 0) (effects (font (size 1.27 1.27)) (justify left)))
  (property "Footprint" "stdpads:C_0805" (id 2) (at 101.6 106.68 0) (effects (font (size 1.27 1.27)) hide))
  (property "Datasheet" "~" (id 3) (at 101.6 106.68 0) (effects (font (size 1.27 1.27)) hide)) (pin "1") (pin "2"))

 (symbol (lib_id "Device:R_Small") (at 231.14 149.86 0) (unit 1) (in_bom yes) (on_board yes)
  (property "Reference" "R2" (id 0) (at 232.6386 148.6916 0) (effects (font (size 1.27 1.27)) (justify left)))
  (property "Value" "FPM" (id 1) (at 232.6386 151.003 0) (effects (font (size 1.27 1.27)) (justify left)))
  (property "Footprint" "stdpads:R_0805" (id 2) (at 231.14 149.86 0) (effects (font (size 1.27 1.27)) hide))
  (property "Datasheet" "~" (id 3) (at 231.14 149.86 0) (effects (font (size 1.27 1.27)) hide)) (pin "1") (pin "2"))

 (symbol (lib_id "Device:R_Small") (at 231.14 144.78 0) (unit 1) (in_bom yes) (on_board yes)
  (property "Reference" "R1" (id 0) (at 232.6386 143.6116 0) (effects (font (size 1.27 1.27)) (justify left)))
  (property "Value" "EDO" (id 1) (at 232.6386 145.923 0) (effects (font (size 1.27 1.27)) (justify left)))
  (property "Footprint" "stdpads:R_0805" (id 2) (at 231.14 144.78 0) (effects (font (size 1.27 1.27)) hide))
  (property "Datasheet" "~" (id 3) (at 231.14 144.78 0) (effects (font (size 1.27 1.27)) hide)) (pin "1") (pin "2"))

 (symbol (lib_id "power:GND") (at 231.14 152.4 0) (unit 1) (in_bom yes) (on_board yes)
  (property "Reference" "#PWR0115" (id 0) (at 231.14 158.75 0) (effects (font (size 1.27 1.27)) hide))
  (property "Value" "GND" (id 1) (at 231.14 156.21 0))
  (property "Footprint" "" (id 2) (at 231.14 152.4 0) (effects (font (size 1.27 1.27)) hide))
  (property "Datasheet" "" (id 3) (at 231.14 152.4 0) (effects (font (size 1.27 1.27)) hide)) (pin "1"))

 (sheet_instances (path "" (page "1")))

)
